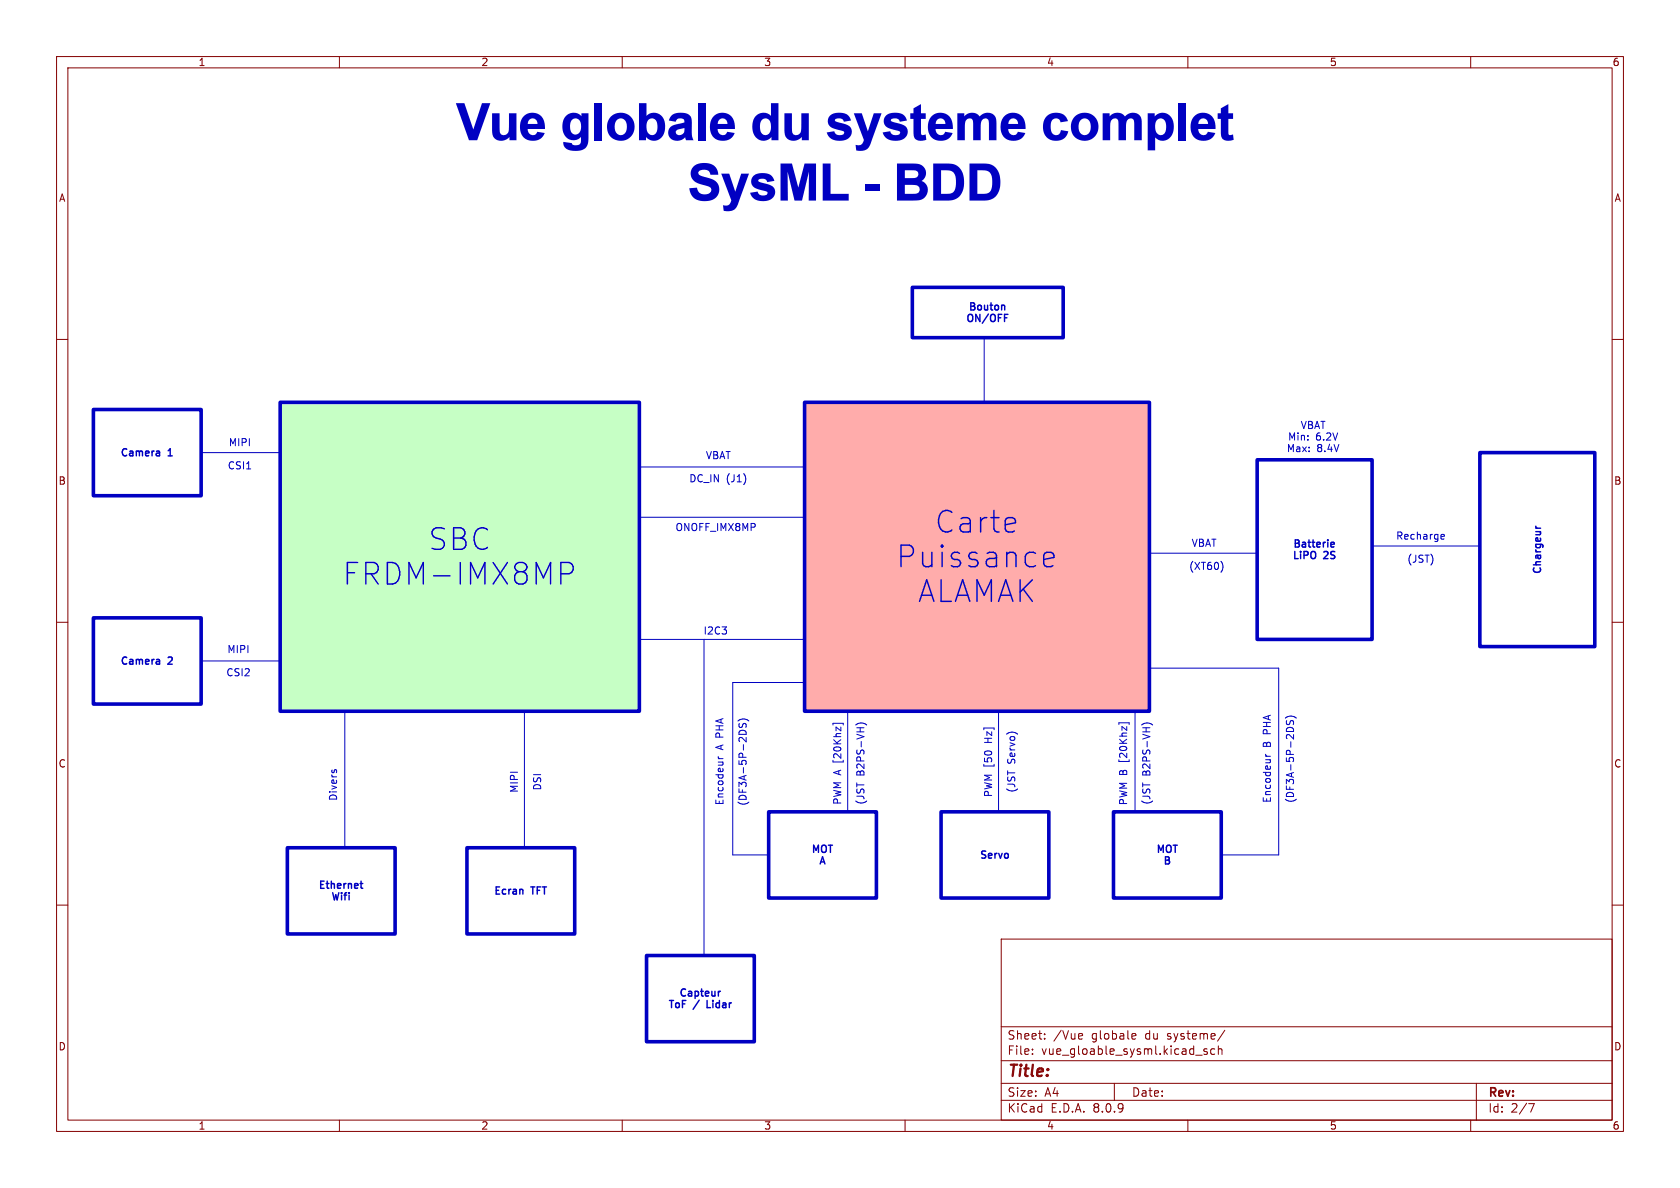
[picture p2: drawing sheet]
<svg xmlns="http://www.w3.org/2000/svg" width="297mm" height="210mm" viewBox="0 0 297 210" stroke-linecap="round" stroke-linejoin="round" font-family="sans-serif">
<g fill="none" stroke="#840000" stroke-width=".18">
<path d="M10 10h277v190h-277zM12 12h273v186h-273zM60 10v2M110 10v2M160 10v2M210 10v2M260 10v2M10 60h2M285 60h2M10 110h2M285 110h2M10 160h2"/>
<path d="M177 166h108v32h-108zM285 160h2M60 198v2M110 198v2M160 198v2M177 194.5h108M177 191.5h108M177 187.5h108M177 181.5h108M182.5 186.3v.1M182.5 185.5v.1M184.7 183.6v.1"/>
<path d="M184.7 182.8v.1M191.2 182.7l.2 .4-.7 .1M191.3 183.6l-.1 .1M197 191.5v3M200.3 182.7l.4 .1 .1 .3-.7 .1M200.7 183.6l-.4 .1M210 198v2M211.4 186.5h1.1M213.4 185.5l-.4-.1-.2 .2 .1 .2 .5 .2v.3h-.6M214.7 185.5l-.4-.1-.3 .3v.4l.2 .2h.5M215.4 185.5l.2-.1 .4 .1v.9M215.4 184.9v1.5"/>
<path d="M216.5 182.1l-1.3 2M260 198v2M261 191.5v6.5M270.2 195.1h1l-.6 1.5"/>
</g>
<path d="M142.2 71.1h61v54.6h-61z" fill="#ffacab"/>
<path d="M49.5 71.1h63.5v54.6h-63.5z" fill="#c6ffc5"/>
<g fill="none" stroke="#0000c2" stroke-width=".18">
<path d="M174 59.7v11.4M35.6 80h13.9M113 91.4h29.2M113 82.6h29.2M203.2 97.8h19M215.9 99.3a1.49 1.49 0 0 1 0 1.8M242.6 96.5h19M254.9 94.5h.4v.3l-.6 .1M255.3 95.3h-.4M35.6 116.8h13.9M113 113h29.2M124.5 113v55.9"/>
<path d="M203.2 118.1h22.9v33h-10.2M59.1 136.1h.3M61 125.7v24.2M92.7 125.7v24.2M127 134.1h.8M127 133.7l.2 .4M130.5 127.5a1.46 1.46 0 0 1 1.9 0M130.6 129.8a.64 .64 0 0 1 .7-.7 .64 .64 0 0 1 .6 .7M130.7 127.9l-.1 .5 .2 .1h.3l.3-.5 .3-.1 .2 .2-.1 .5M142.2 120.7h-12.7v30.4h6.4M147.3 128.2v-.3h1.8v.3M149.9 125.7v17.8"/>
<path d="M151.3 128.2a1.46 1.46 0 0 1 1.9 0M176.5 125.7v17.8M197.8 128.1v-.3h1.8v.3M199.4 125.7h1.3v17.8M201.8 128.2a1.46 1.46 0 0 1 2 0M223.7 133.7h.9M223.7 133.3l.3 .4M227.2 126.9a1.46 1.46 0 0 1 2 0M227.4 129.3a.64 .64 0 0 1 .6-.7 .64 .64 0 0 1 .7 .7M227.5 127.4l-.1 .5 .1 .1h.4l.2-.5 .3-.1 .3 .2-.1 .5"/>
</g>
<g fill="none" stroke="#0000c2" stroke-width=".63">
<path d="M161.3 50.8h26.7v8.9h-26.7zM16.5 72.4h19.1v15.2h-19.1zM49.5 71.1h63.5v54.6h-63.5zM142.2 71.1h61v54.6h-61zM222.2 81.3h20.4v31.7h-20.4zM261.6 80h20.3v34.3h-20.3zM16.5 109.2h19.1v15.3h-19.1zM50.8 149.9h19v15.2h-19zM82.5 149.9h19.1v15.2h-19.1zM135.9 143.5h19v15.3h-19zM166.4 143.5h19v15.3h-19zM196.8 143.5h19.1v15.3h-19.1z"/>
<path d="M114.3 168.9h19v15.3h-19z"/>
</g>
<g fill="none" stroke="#0000c2" stroke-width=".25">
<path d="M177.6 56.2h.4M177.6 55.6h.6M28.2 79.8v.8M28.2 80.5l-.1 .1M28.2 80l-.1 .1M99.2 99.4h1.4a1.03 1.03 0 0 1 .8 1 1.03 1.03 0 0 1-.8 1h-1.4M235.5 95.9h.3l.1 .3-.6 .1M235.8 96.6l-.3 .1M271.5 93l.1 .3M28.2 116.6v.8M28.2 117.4h-.1M28.2 116.9h-.1"/>
<path d="M63.7 156.2h.4M63.8 156.9l.3 .1M127.4 175.2l-.3 .1"/>
</g>
<g font-size="8.8" fill="#0000c2">
<text x="80.6" y="27.2">Vue globale du systeme complet</text>
<text x="121.5" y="37.8">SysML - BDD</text>
</g>
<g font-size="5.3" fill="#0000c2">
<text x="165.2" y="94.6">Carte</text>
<text x="75.7" y="97.6">SBC</text>
<text x="158.4" y="100.7">Puissance</text>
<text x="60.5" y="103.8">FRDM-IMX8MP</text>
<text x="162.2" y="106.8">ALAMAK</text>
</g>
<text font-size="2.8" fill="#840000" x="178" y="190.9">Title:</text>
<g font-size="2.1" fill="#840000">
<text x="178" y="184">Sheet:</text>
<text x="186.2" y="184">/Vue</text>
<text x="193" y="184">globale</text>
<text x="202.6" y="184">du</text>
<text x="206.6" y="184">systeme/</text>
<text x="178" y="186.7">File:</text>
<text x="184.1" y="186.7">vue_gloable_sysml.kicad_sch</text>
<text x="178" y="196.9">KiCad</text>
<text x="178" y="194.1">Size:</text>
<text x="184.7" y="194.1">A4</text>
<text x="185.7" y="196.9">E.D.A.</text>
<text x="193.3" y="196.9">8.0.9</text>
<text x="200" y="194.1">Date:</text>
<text x="263" y="194.3">Rev:</text>
<text x="263" y="196.9">Id:</text>
<text x="267.1" y="196.9">2/7</text>
</g>
<g font-size="1.8" fill="#840000">
<text x="35" y="11.9">1</text>
<text x="85" y="11.9">2</text>
<text x="135" y="11.9">3</text>
<text x="185" y="11.9">4</text>
<text x="235" y="11.9">5</text>
<text x="285" y="11.9">6</text>
<text x="10.3" y="35.9">A</text>
<text x="285.3" y="35.9">A</text>
<text x="10.3" y="85.9">B</text>
<text x="285.3" y="85.9">B</text>
<text x="10.3" y="135.9">C</text>
<text x="285.3" y="135.9">C</text>
<text x="10.3" y="185.9">D</text>
<text x="285.3" y="185.9">D</text>
<text x="35" y="199.9">1</text>
<text x="85" y="199.9">2</text>
<text x="135" y="199.9">3</text>
<text x="185" y="199.9">4</text>
<text x="235" y="199.9">5</text>
<text x="285" y="199.9">6</text>
</g>
<g font-size="1.8" fill="#0000c2">
<text x="170.6" y="57.3">ON/OFF</text>
<text x="171.1" y="55.2">Bouton</text>
<text x="229.8" y="76">VBAT</text>
<text x="21.1" y="81">Camera</text>
<text x="29.7" y="81">1</text>
<text x="40.2" y="83.2">CSI1</text>
<text x="40.4" y="79.1">MIPI</text>
<text x="124.7" y="81.4">VBAT</text>
<text x="227.4" y="80.1">Max:</text>
<text x="227.6" y="78.1">Min:</text>
<text x="232.6" y="78.1">6.2V</text>
<text x="232.8" y="80.1">8.4V</text>
<text x="121.7" y="85.5">DC_IN</text>
<text x="128.4" y="85.5">(J1)</text>
<text x="119.3" y="94.1">ONOFF_IMX8MP</text>
<text x="246.7" y="95.6">Recharge</text>
<text x="210.1" y="101">(XT60)</text>
<text x="210.6" y="96.9">VBAT</text>
<text x="228.3" y="99.2">LiPO</text>
<text x="228.4" y="97.1">Batterie</text>
<text x="234.1" y="99.2">2S</text>
<text x="248.7" y="99.7">(JST)</text>
<text x="272.8" y="101.7" transform="rotate(-90 272.8 101.7)">Chargeur</text>
<text x="124.3" y="112.4">I2C3</text>
<text x="21.1" y="117.9">Camera</text>
<text x="29.7" y="117.9">2</text>
<text x="39.9" y="119.8">CSI2</text>
<text x="40.1" y="115.7">MIPI</text>
<text x="175.6" y="131.2" transform="rotate(-90 175.6 131.2)">Hz]</text>
<text x="224.9" y="129.7" transform="rotate(-90 224.9 129.7)">PHA</text>
<text x="128.1" y="132.6" transform="rotate(-90 128.1 132.6)">A PHA</text>
<text x="153" y="137.2" transform="rotate(-90 153 137.2)">B2PS-VH)</text>
<text x="179.7" y="135.1" transform="rotate(-90 179.7 135.1)">Servo)</text>
<text x="199.5" y="134.7" transform="rotate(-90 199.5 134.7)">[20Khz]</text>
<text x="203.6" y="137.2" transform="rotate(-90 203.6 137.2)">B2PS-VH)</text>
<text x="224.9" y="132.1" transform="rotate(-90 224.9 132.1)">B</text>
<text x="59.8" y="141.7" transform="rotate(-90 59.8 141.7)">Divers</text>
<text x="91.8" y="140.2" transform="rotate(-90 91.8 140.2)">MIPI</text>
<text x="95.9" y="139.8" transform="rotate(-90 95.9 139.8)">DSI</text>
<text x="128.1" y="142.4" transform="rotate(-90 128.1 142.4)">Encodeur</text>
<text x="132.2" y="142.6" transform="rotate(-90 132.2 142.6)">(DF3A-5P-2DS)</text>
<text x="148.9" y="142.4" transform="rotate(-90 148.9 142.4)">PWM A [20Khz]</text>
<text x="153" y="142.4" transform="rotate(-90 153 142.4)">(JST</text>
<text x="175.6" y="141" transform="rotate(-90 175.6 141)">PWM [50</text>
<text x="179.7" y="140.2" transform="rotate(-90 179.7 140.2)">(JST</text>
<text x="199.5" y="142.4" transform="rotate(-90 199.5 142.4)">PWM B</text>
<text x="203.6" y="142.4" transform="rotate(-90 203.6 142.4)">(JST</text>
<text x="224.9" y="142" transform="rotate(-90 224.9 142)">Encodeur</text>
<text x="229" y="142" transform="rotate(-90 229 142)">(DF3A-5P-2DS)</text>
<text x="143.3" y="151.1">MOT</text>
<text x="144.6" y="153.2">A</text>
<text x="173" y="152.1">Servo</text>
<text x="204.2" y="151.1">MOT</text>
<text x="205.5" y="153.2">B</text>
<text x="56.1" y="157.5">Ethernet</text>
<text x="58.4" y="159.5">Wifi</text>
<text x="87.2" y="158.5">Ecran</text>
<text x="94" y="158.5">TFT</text>
<text x="118" y="178.6">ToF</text>
<text x="119.9" y="176.5">Capteur</text>
<text x="122.7" y="178.6">/</text>
<text x="125.5" y="178.6">Lidar</text>
</g>
</svg>
